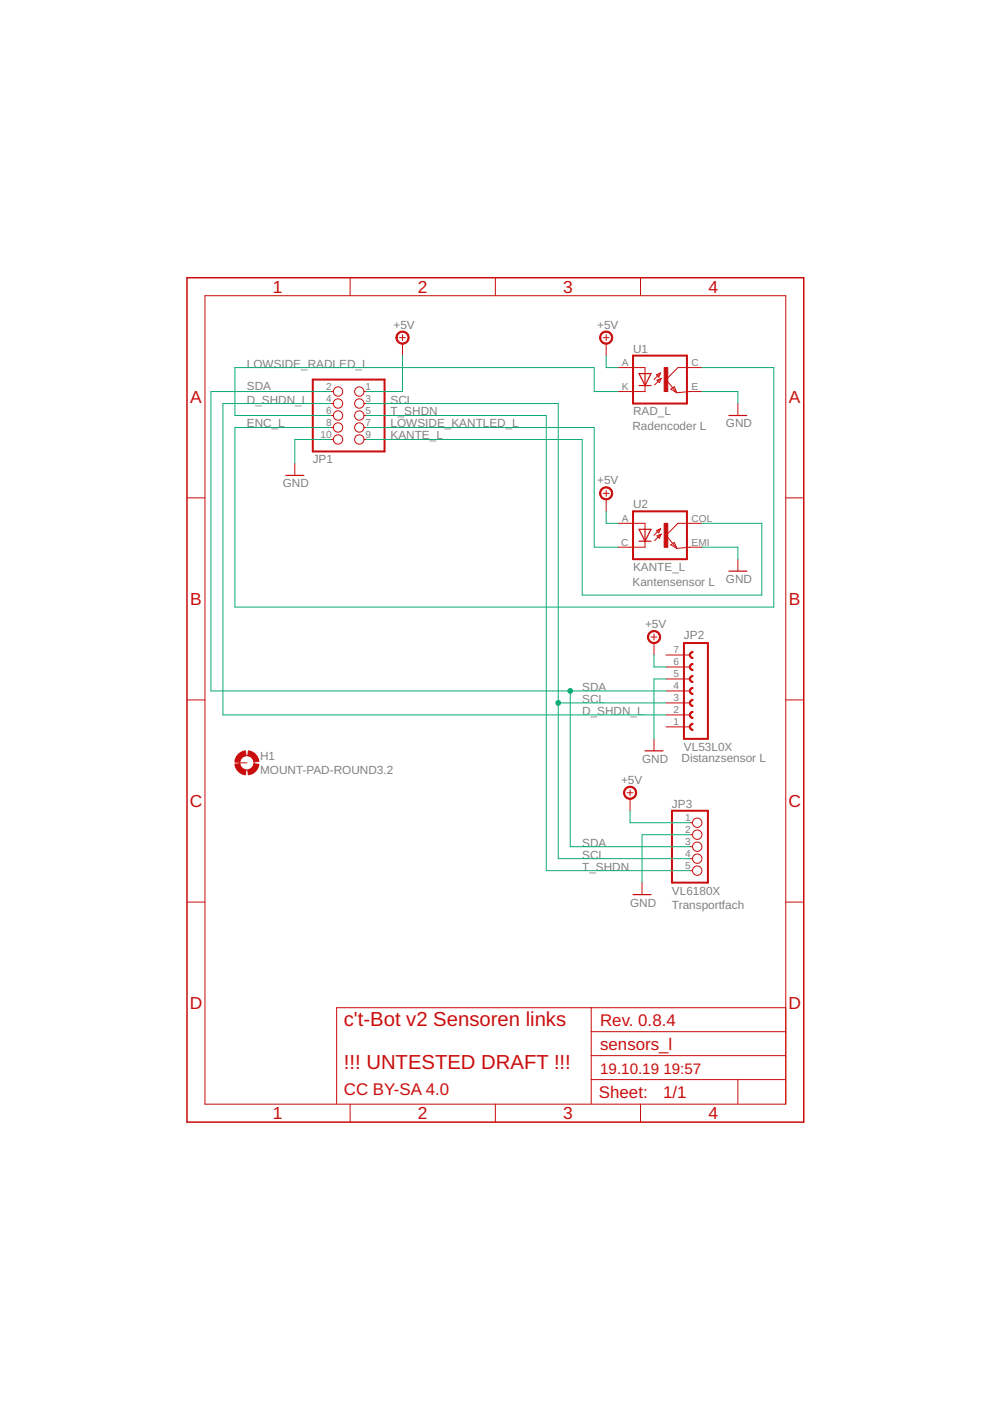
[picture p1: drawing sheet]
<?xml version="1.0" encoding="utf-8"?>
<!DOCTYPE eagle SYSTEM "eagle.dtd">
<eagle version="9.5.1">
<drawing>
<settings>
<setting alwaysvectorfont="no"/>
<setting verticaltext="up"/>
</settings>
<grid distance="0.1" unitdist="inch" unit="inch" style="lines" multiple="1" display="no" altdistance="0.01" altunitdist="inch" altunit="inch"/>
<schematic xreflabel="%F%N/%S.%C%R" xrefpart="/%S.%C%R">
<libraries>
<library name="frames">
<symbols>
<symbol name="A5P-LOC">
<wire x1="127" y1="3.937" x2="127" y2="9.017" width="0.1016" layer="94"/>
<wire x1="127" y1="9.017" x2="127" y2="14.097" width="0.1016" layer="94"/>
<wire x1="127" y1="14.097" x2="127" y2="19.177" width="0.1016" layer="94"/>
<wire x1="127" y1="19.177" x2="127" y2="24.257" width="0.1016" layer="94"/>
<wire x1="31.75" y1="3.937" x2="31.75" y2="24.257" width="0.1016" layer="94"/>
<wire x1="31.75" y1="24.257" x2="85.725" y2="24.257" width="0.1016" layer="94"/>
<wire x1="85.725" y1="24.257" x2="127" y2="24.257" width="0.1016" layer="94"/>
<wire x1="116.84" y1="3.937" x2="116.84" y2="9.017" width="0.1016" layer="94"/>
<wire x1="116.84" y1="9.017" x2="127" y2="9.017" width="0.1016" layer="94"/>
<wire x1="116.84" y1="9.017" x2="85.725" y2="9.017" width="0.1016" layer="94"/>
<wire x1="85.725" y1="9.017" x2="85.725" y2="3.937" width="0.1016" layer="94"/>
<wire x1="85.725" y1="9.017" x2="85.725" y2="14.097" width="0.1016" layer="94"/>
<wire x1="85.725" y1="14.097" x2="127" y2="14.097" width="0.1016" layer="94"/>
<wire x1="85.725" y1="14.097" x2="85.725" y2="19.177" width="0.1016" layer="94"/>
<wire x1="85.725" y1="19.177" x2="127" y2="19.177" width="0.1016" layer="94"/>
<wire x1="85.725" y1="19.177" x2="85.725" y2="24.257" width="0.1016" layer="94"/>
<text x="87.63" y="15.367" size="2.54" layer="94">&gt;DRAWING_NAME</text>
<text x="87.63" y="10.287" size="2.286" layer="94">&gt;LAST_DATE_TIME</text>
<text x="100.965" y="5.207" size="2.54" layer="94">&gt;SHEET</text>
<text x="87.376" y="5.08" size="2.54" layer="94">Sheet:</text>
<frame x1="0" y1="0" x2="130.81" y2="179.07" columns="4" rows="4" layer="94"/>
</symbol>
</symbols>
<devicesets>
<deviceset name="DINA5_P" prefix="FRAME" uservalue="yes">
<gates>
<gate name="G$1" symbol="A5P-LOC" x="0" y="0"/>
</gates>
<devices>
<device name="">
<technologies>
<technology name=""/>
</technologies>
</device>
</devices>
</deviceset>
</devicesets>
</library>
<library name="ct-bot">
<symbols>
<symbol name="OK1">
<wire x1="-2.413" y1="-1.143" x2="-1.016" y2="0.254" width="0.1524" layer="94"/>
<wire x1="-1.016" y1="0.254" x2="-1.905" y2="-0.127" width="0.1524" layer="94"/>
<wire x1="-1.905" y1="-0.127" x2="-1.397" y2="-0.635" width="0.1524" layer="94"/>
<wire x1="-1.397" y1="-0.635" x2="-1.016" y2="0.254" width="0.1524" layer="94"/>
<wire x1="-1.143" y1="1.397" x2="-2.032" y2="1.016" width="0.1524" layer="94"/>
<wire x1="-2.032" y1="1.016" x2="-1.524" y2="0.508" width="0.1524" layer="94"/>
<wire x1="-1.524" y1="0.508" x2="-1.143" y2="1.397" width="0.1524" layer="94"/>
<wire x1="-2.54" y1="0" x2="-1.143" y2="1.397" width="0.1524" layer="94"/>
<wire x1="-3.175" y1="1.27" x2="-4.445" y2="-1.27" width="0.254" layer="94"/>
<wire x1="-4.445" y1="-1.27" x2="-5.715" y2="1.27" width="0.254" layer="94"/>
<wire x1="-3.175" y1="-1.27" x2="-4.445" y2="-1.27" width="0.254" layer="94"/>
<wire x1="-4.445" y1="-1.27" x2="-5.715" y2="-1.27" width="0.254" layer="94"/>
<wire x1="-3.175" y1="1.27" x2="-4.445" y2="1.27" width="0.254" layer="94"/>
<wire x1="-4.445" y1="1.27" x2="-4.445" y2="-1.27" width="0.254" layer="94"/>
<wire x1="-4.445" y1="1.27" x2="-5.715" y2="1.27" width="0.254" layer="94"/>
<wire x1="-6.985" y1="5.08" x2="4.445" y2="5.08" width="0.4064" layer="94"/>
<wire x1="-6.985" y1="-5.08" x2="4.445" y2="-5.08" width="0.4064" layer="94"/>
<wire x1="-4.445" y1="2.54" x2="-4.445" y2="1.27" width="0.1524" layer="94"/>
<wire x1="-6.985" y1="5.08" x2="-6.985" y2="-5.08" width="0.4064" layer="94"/>
<wire x1="-4.445" y1="-1.27" x2="-4.445" y2="-2.54" width="0.1524" layer="94"/>
<wire x1="4.445" y1="5.08" x2="4.445" y2="-5.08" width="0.4064" layer="94"/>
<wire x1="-4.445" y1="2.54" x2="-7.62" y2="2.54" width="0.1524" layer="94"/>
<wire x1="-4.445" y1="-2.54" x2="-7.62" y2="-2.54" width="0.1524" layer="94"/>
<wire x1="2.54" y1="2.54" x2="0" y2="0" width="0.1524" layer="94"/>
<wire x1="0" y1="0" x2="2.286" y2="-2.794" width="0.1524" layer="94"/>
<wire x1="2.54" y1="2.54" x2="5.08" y2="2.54" width="0.1524" layer="94"/>
<wire x1="1.778" y1="-1.524" x2="2.286" y2="-2.794" width="0.1524" layer="94"/>
<wire x1="2.286" y1="-2.794" x2="5.08" y2="-2.54" width="0.1524" layer="94"/>
<wire x1="2.286" y1="-2.794" x2="1.016" y2="-2.032" width="0.1524" layer="94"/>
<wire x1="1.016" y1="-2.032" x2="1.778" y2="-1.524" width="0.1524" layer="94"/>
<text x="-6.985" y="5.715" size="1.778" layer="95">&gt;NAME</text>
<text x="-6.985" y="-7.62" size="1.778" layer="96">&gt;VALUE</text>
<rectangle x1="-0.381" y1="-2.54" x2="0.381" y2="2.54" layer="94"/>
<pin name="A" x="-10.16" y="2.54" visible="pad" length="short" direction="pas"/>
<pin name="C" x="-10.16" y="-2.54" visible="pad" length="short" direction="pas"/>
<pin name="EMI" x="7.62" y="-2.54" visible="pad" length="short" direction="pas" rot="R180"/>
<pin name="COL" x="7.62" y="2.54" visible="pad" length="short" direction="pas" rot="R180"/>
</symbol>
<symbol name="PINHD5">
<wire x1="-6.35" y1="-7.62" x2="1.27" y2="-7.62" width="0.4064" layer="94"/>
<wire x1="1.27" y1="-7.62" x2="1.27" y2="7.62" width="0.4064" layer="94"/>
<wire x1="1.27" y1="7.62" x2="-6.35" y2="7.62" width="0.4064" layer="94"/>
<wire x1="-6.35" y1="7.62" x2="-6.35" y2="-7.62" width="0.4064" layer="94"/>
<text x="-6.35" y="8.255" size="1.778" layer="95">&gt;NAME</text>
<text x="-6.35" y="-10.16" size="1.778" layer="96">&gt;VALUE</text>
<pin name="1" x="-2.54" y="5.08" visible="pad" length="short" direction="pas" function="dot"/>
<pin name="2" x="-2.54" y="2.54" visible="pad" length="short" direction="pas" function="dot"/>
<pin name="3" x="-2.54" y="0" visible="pad" length="short" direction="pas" function="dot"/>
<pin name="4" x="-2.54" y="-2.54" visible="pad" length="short" direction="pas" function="dot"/>
<pin name="5" x="-2.54" y="-5.08" visible="pad" length="short" direction="pas" function="dot"/>
</symbol>
<symbol name="FE07-1">
<wire x1="3.81" y1="-10.16" x2="-1.27" y2="-10.16" width="0.4064" layer="94"/>
<wire x1="1.905" y1="-1.905" x2="1.905" y2="-3.175" width="0.254" layer="94" curve="-180" cap="flat"/>
<wire x1="1.905" y1="-4.445" x2="1.905" y2="-5.715" width="0.254" layer="94" curve="-180" cap="flat"/>
<wire x1="1.905" y1="-6.985" x2="1.905" y2="-8.255" width="0.254" layer="94" curve="-180" cap="flat"/>
<wire x1="-1.27" y1="10.16" x2="-1.27" y2="-10.16" width="0.4064" layer="94"/>
<wire x1="3.81" y1="-10.16" x2="3.81" y2="10.16" width="0.4064" layer="94"/>
<wire x1="-1.27" y1="10.16" x2="3.81" y2="10.16" width="0.4064" layer="94"/>
<wire x1="1.905" y1="3.175" x2="1.905" y2="1.905" width="0.254" layer="94" curve="-180" cap="flat"/>
<wire x1="1.905" y1="0.635" x2="1.905" y2="-0.635" width="0.254" layer="94" curve="-180" cap="flat"/>
<wire x1="1.905" y1="5.715" x2="1.905" y2="4.445" width="0.254" layer="94" curve="-180" cap="flat"/>
<wire x1="1.905" y1="8.255" x2="1.905" y2="6.985" width="0.254" layer="94" curve="-180" cap="flat"/>
<text x="-1.27" y="-12.7" size="1.778" layer="96">&gt;VALUE</text>
<text x="-1.27" y="10.922" size="1.778" layer="95">&gt;NAME</text>
<pin name="1" x="7.62" y="-7.62" visible="pad" length="middle" direction="pas" swaplevel="1" rot="R180"/>
<pin name="2" x="7.62" y="-5.08" visible="pad" length="middle" direction="pas" swaplevel="1" rot="R180"/>
<pin name="3" x="7.62" y="-2.54" visible="pad" length="middle" direction="pas" swaplevel="1" rot="R180"/>
<pin name="4" x="7.62" y="0" visible="pad" length="middle" direction="pas" swaplevel="1" rot="R180"/>
<pin name="5" x="7.62" y="2.54" visible="pad" length="middle" direction="pas" swaplevel="1" rot="R180"/>
<pin name="6" x="7.62" y="5.08" visible="pad" length="middle" direction="pas" swaplevel="1" rot="R180"/>
<pin name="7" x="7.62" y="7.62" visible="pad" length="middle" direction="pas" swaplevel="1" rot="R180"/>
</symbol>
</symbols>
<devicesets>
<deviceset name="CNY70">
<gates>
<gate name="G$1" symbol="OK1" x="2.54" y="0"/>
</gates>
<devices>
<device name="DEF" package="4">
<connects>
<connect gate="G$1" pin="A" pad="A"/>
<connect gate="G$1" pin="C" pad="K"/>
<connect gate="G$1" pin="COL" pad="C"/>
<connect gate="G$1" pin="EMI" pad="E"/>
</connects>
<technologies>
<technology name=""/>
</technologies>
</device>
<device name="" package="EDGE">
<connects>
<connect gate="G$1" pin="A" pad="A"/>
<connect gate="G$1" pin="C" pad="C"/>
<connect gate="G$1" pin="COL" pad="COL"/>
<connect gate="G$1" pin="EMI" pad="EMI"/>
</connects>
<technologies>
<technology name=""/>
</technologies>
</device>
</devices>
</deviceset>
<deviceset name="PINHD-1X5" prefix="JP" uservalue="yes">
<gates>
<gate name="A" symbol="PINHD5" x="0" y="0"/>
</gates>
<devices>
<device name="" package="1X05">
<connects>
<connect gate="A" pin="1" pad="1"/>
<connect gate="A" pin="2" pad="2"/>
<connect gate="A" pin="3" pad="3"/>
<connect gate="A" pin="4" pad="4"/>
<connect gate="A" pin="5" pad="5"/>
</connects>
<technologies>
<technology name=""/>
</technologies>
</device>
<device name="M" package="1X05M">
<connects>
<connect gate="A" pin="1" pad="1"/>
<connect gate="A" pin="2" pad="2"/>
<connect gate="A" pin="3" pad="3"/>
<connect gate="A" pin="4" pad="4"/>
<connect gate="A" pin="5" pad="5"/>
</connects>
<technologies>
<technology name=""/>
</technologies>
</device>
</devices>
</deviceset>
<deviceset name="FE07W" prefix="SV" uservalue="yes">
<gates>
<gate name="G$1" symbol="FE07-1" x="0" y="0"/>
</gates>
<devices>
<device name="" package="FE07W">
<connects>
<connect gate="G$1" pin="1" pad="1"/>
<connect gate="G$1" pin="2" pad="2"/>
<connect gate="G$1" pin="3" pad="3"/>
<connect gate="G$1" pin="4" pad="4"/>
<connect gate="G$1" pin="5" pad="5"/>
<connect gate="G$1" pin="6" pad="6"/>
<connect gate="G$1" pin="7" pad="7"/>
</connects>
<package3dinstances>
<package3dinstance package3d_urn="urn:adsk.eagle:package:8200/1"/>
</package3dinstances>
<technologies>
<technology name="">
<attribute name="MF" value="" constant="no"/>
<attribute name="MPN" value="" constant="no"/>
<attribute name="OC_FARNELL" value="unknown" constant="no"/>
<attribute name="OC_NEWARK" value="unknown" constant="no"/>
<attribute name="POPULARITY" value="0" constant="no"/>
</technology>
</technologies>
</device>
</devices>
</deviceset>
</devicesets>
</library>
<library name="supply1">
<symbols>
<symbol name="GND">
<wire x1="-1.905" y1="0" x2="1.905" y2="0" width="0.254" layer="94"/>
<text x="-2.54" y="-2.54" size="1.778" layer="96">&gt;VALUE</text>
<pin name="GND" x="0" y="2.54" visible="off" length="short" direction="sup" rot="R270"/>
</symbol>
</symbols>
<devicesets>
<deviceset name="GND" prefix="GND">
<gates>
<gate name="1" symbol="GND" x="0" y="0"/>
</gates>
<devices>
<device name="">
<technologies>
<technology name=""/>
</technologies>
</device>
</devices>
</deviceset>
</devicesets>
</library>
<library name="supply2">
<symbols>
<symbol name="+05V">
<wire x1="-0.635" y1="1.27" x2="0.635" y2="1.27" width="0.1524" layer="94"/>
<wire x1="0" y1="0.635" x2="0" y2="1.905" width="0.1524" layer="94"/>
<circle x="0" y="1.27" radius="1.27" width="0.254" layer="94"/>
<text x="-1.905" y="3.175" size="1.778" layer="96">&gt;VALUE</text>
<pin name="+5V" x="0" y="-2.54" visible="off" length="short" direction="sup" rot="R90"/>
</symbol>
</symbols>
<devicesets>
<deviceset name="+5V" prefix="SUPPLY">
<gates>
<gate name="+5V" symbol="+05V" x="0" y="0"/>
</gates>
<devices>
<device name="">
<technologies>
<technology name=""/>
</technologies>
</device>
</devices>
</deviceset>
</devicesets>
</library>
<library name="pinhead">
<symbols>
<symbol name="PINH2X5">
<wire x1="-6.35" y1="-7.62" x2="8.89" y2="-7.62" width="0.4064" layer="94"/>
<wire x1="8.89" y1="-7.62" x2="8.89" y2="7.62" width="0.4064" layer="94"/>
<wire x1="8.89" y1="7.62" x2="-6.35" y2="7.62" width="0.4064" layer="94"/>
<wire x1="-6.35" y1="7.62" x2="-6.35" y2="-7.62" width="0.4064" layer="94"/>
<text x="-6.35" y="8.255" size="1.778" layer="95">&gt;NAME</text>
<text x="-6.35" y="-10.16" size="1.778" layer="96">&gt;VALUE</text>
<pin name="1" x="-2.54" y="5.08" visible="pad" length="short" direction="pas" function="dot"/>
<pin name="2" x="5.08" y="5.08" visible="pad" length="short" direction="pas" function="dot" rot="R180"/>
<pin name="3" x="-2.54" y="2.54" visible="pad" length="short" direction="pas" function="dot"/>
<pin name="4" x="5.08" y="2.54" visible="pad" length="short" direction="pas" function="dot" rot="R180"/>
<pin name="5" x="-2.54" y="0" visible="pad" length="short" direction="pas" function="dot"/>
<pin name="6" x="5.08" y="0" visible="pad" length="short" direction="pas" function="dot" rot="R180"/>
<pin name="7" x="-2.54" y="-2.54" visible="pad" length="short" direction="pas" function="dot"/>
<pin name="8" x="5.08" y="-2.54" visible="pad" length="short" direction="pas" function="dot" rot="R180"/>
<pin name="9" x="-2.54" y="-5.08" visible="pad" length="short" direction="pas" function="dot"/>
<pin name="10" x="5.08" y="-5.08" visible="pad" length="short" direction="pas" function="dot" rot="R180"/>
</symbol>
</symbols>
<devicesets>
<deviceset name="PINHD-2X5" prefix="JP" uservalue="yes">
<gates>
<gate name="A" symbol="PINH2X5" x="0" y="0"/>
</gates>
<devices>
<device name="" package="2X05">
<connects>
<connect gate="A" pin="1" pad="1"/>
<connect gate="A" pin="10" pad="10"/>
<connect gate="A" pin="2" pad="2"/>
<connect gate="A" pin="3" pad="3"/>
<connect gate="A" pin="4" pad="4"/>
<connect gate="A" pin="5" pad="5"/>
<connect gate="A" pin="6" pad="6"/>
<connect gate="A" pin="7" pad="7"/>
<connect gate="A" pin="8" pad="8"/>
<connect gate="A" pin="9" pad="9"/>
</connects>
<package3dinstances>
<package3dinstance package3d_urn="urn:adsk.eagle:package:22470/2"/>
</package3dinstances>
<technologies>
<technology name="">
<attribute name="POPULARITY" value="35" constant="no"/>
</technology>
</technologies>
</device>
<device name="/90" package="2X05/90">
<connects>
<connect gate="A" pin="1" pad="1"/>
<connect gate="A" pin="10" pad="10"/>
<connect gate="A" pin="2" pad="2"/>
<connect gate="A" pin="3" pad="3"/>
<connect gate="A" pin="4" pad="4"/>
<connect gate="A" pin="5" pad="5"/>
<connect gate="A" pin="6" pad="6"/>
<connect gate="A" pin="7" pad="7"/>
<connect gate="A" pin="8" pad="8"/>
<connect gate="A" pin="9" pad="9"/>
</connects>
<package3dinstances>
<package3dinstance package3d_urn="urn:adsk.eagle:package:22471/2"/>
</package3dinstances>
<technologies>
<technology name="">
<attribute name="POPULARITY" value="0" constant="no"/>
</technology>
</technologies>
</device>
</devices>
</deviceset>
</devicesets>
</library>
<library name="holes">
<symbols>
<symbol name="MOUNT-PAD">
<wire x1="0.254" y1="2.032" x2="2.032" y2="0.254" width="1.016" layer="94" curve="-75.749967" cap="flat"/>
<wire x1="-2.032" y1="0.254" x2="-0.254" y2="2.032" width="1.016" layer="94" curve="-75.749967" cap="flat"/>
<wire x1="-2.032" y1="-0.254" x2="-0.254" y2="-2.032" width="1.016" layer="94" curve="75.749967" cap="flat"/>
<wire x1="0.254" y1="-2.032" x2="2.032" y2="-0.254" width="1.016" layer="94" curve="75.749967" cap="flat"/>
<circle x="0" y="0" radius="1.524" width="0.0508" layer="94"/>
<text x="2.794" y="0.5842" size="1.778" layer="95">&gt;NAME</text>
<text x="2.794" y="-2.4638" size="1.778" layer="96">&gt;VALUE</text>
<pin name="MOUNT" x="-2.54" y="0" visible="off" length="short" direction="pas"/>
</symbol>
</symbols>
<devicesets>
<deviceset name="MOUNT-PAD-ROUND" prefix="H">
<gates>
<gate name="G$1" symbol="MOUNT-PAD" x="0" y="0"/>
</gates>
<devices>
<device name="2.8" package="2,8-PAD">
<connects>
<connect gate="G$1" pin="MOUNT" pad="B2,8"/>
</connects>
<package3dinstances>
<package3dinstance package3d_urn="urn:adsk.eagle:package:14281/1"/>
</package3dinstances>
<technologies>
<technology name="">
<attribute name="POPULARITY" value="6" constant="no"/>
</technology>
</technologies>
</device>
<device name="3.0" package="3,0-PAD">
<connects>
<connect gate="G$1" pin="MOUNT" pad="B3,0"/>
</connects>
<package3dinstances>
<package3dinstance package3d_urn="urn:adsk.eagle:package:14280/1"/>
</package3dinstances>
<technologies>
<technology name="">
<attribute name="POPULARITY" value="17" constant="no"/>
</technology>
</technologies>
</device>
<device name="3.2" package="3,2-PAD">
<connects>
<connect gate="G$1" pin="MOUNT" pad="B3,2"/>
</connects>
<package3dinstances>
<package3dinstance package3d_urn="urn:adsk.eagle:package:14282/1"/>
</package3dinstances>
<technologies>
<technology name="">
<attribute name="POPULARITY" value="4" constant="no"/>
</technology>
</technologies>
</device>
<device name="3.3" package="3,3-PAD">
<connects>
<connect gate="G$1" pin="MOUNT" pad="B3,3"/>
</connects>
<package3dinstances>
<package3dinstance package3d_urn="urn:adsk.eagle:package:14283/1"/>
</package3dinstances>
<technologies>
<technology name="">
<attribute name="POPULARITY" value="1" constant="no"/>
</technology>
</technologies>
</device>
<device name="3.6" package="3,6-PAD">
<connects>
<connect gate="G$1" pin="MOUNT" pad="B3,6"/>
</connects>
<package3dinstances>
<package3dinstance package3d_urn="urn:adsk.eagle:package:14284/1"/>
</package3dinstances>
<technologies>
<technology name="">
<attribute name="POPULARITY" value="0" constant="no"/>
</technology>
</technologies>
</device>
<device name="4.1" package="4,1-PAD">
<connects>
<connect gate="G$1" pin="MOUNT" pad="B4,1"/>
</connects>
<package3dinstances>
<package3dinstance package3d_urn="urn:adsk.eagle:package:14285/1"/>
</package3dinstances>
<technologies>
<technology name="">
<attribute name="POPULARITY" value="0" constant="no"/>
</technology>
</technologies>
</device>
<device name="4.3" package="4,3-PAD">
<connects>
<connect gate="G$1" pin="MOUNT" pad="B4,3"/>
</connects>
<package3dinstances>
<package3dinstance package3d_urn="urn:adsk.eagle:package:14286/1"/>
</package3dinstances>
<technologies>
<technology name="">
<attribute name="POPULARITY" value="0" constant="no"/>
</technology>
</technologies>
</device>
<device name="4.5" package="4,5-PAD">
<connects>
<connect gate="G$1" pin="MOUNT" pad="B4,5"/>
</connects>
<package3dinstances>
<package3dinstance package3d_urn="urn:adsk.eagle:package:14287/1"/>
</package3dinstances>
<technologies>
<technology name="">
<attribute name="POPULARITY" value="0" constant="no"/>
</technology>
</technologies>
</device>
<device name="5.0" package="5,0-PAD">
<connects>
<connect gate="G$1" pin="MOUNT" pad="B5"/>
</connects>
<package3dinstances>
<package3dinstance package3d_urn="urn:adsk.eagle:package:14288/1"/>
</package3dinstances>
<technologies>
<technology name="">
<attribute name="POPULARITY" value="0" constant="no"/>
</technology>
</technologies>
</device>
<device name="5.5" package="5,5-PAD">
<connects>
<connect gate="G$1" pin="MOUNT" pad="B5,5"/>
</connects>
<package3dinstances>
<package3dinstance package3d_urn="urn:adsk.eagle:package:14291/1"/>
</package3dinstances>
<technologies>
<technology name="">
<attribute name="POPULARITY" value="0" constant="no"/>
</technology>
</technologies>
</device>
</devices>
</deviceset>
</devicesets>
</library>
</libraries>
<attributes>
</attributes>
<variantdefs>
</variantdefs>
<classes>
<class number="0" name="default" width="0" drill="0">
</class>
</classes>
<parts>
<part name="U1" library="ct-bot" deviceset="CNY70" device="DEF" value="RAD_L"/>
<part name="U2" library="ct-bot" deviceset="CNY70" device="" value="KANTE_L"/>
<part name="JP1" library="pinhead" deviceset="PINHD-2X5" device="" package3d_urn="urn:adsk.eagle:package:22470/2"/>
<part name="FRAME1" library="frames" deviceset="DINA5_P" device=""/>
<part name="GND1" library="supply1" deviceset="GND" device=""/>
<part name="GND2" library="supply1" deviceset="GND" device=""/>
<part name="GND3" library="supply1" deviceset="GND" device=""/>
<part name="GND4" library="supply1" deviceset="GND" device=""/>
<part name="GND5" library="supply1" deviceset="GND" device=""/>
<part name="SUPPLY1" library="supply2" deviceset="+5V" device=""/>
<part name="SUPPLY2" library="supply2" deviceset="+5V" device=""/>
<part name="SUPPLY3" library="supply2" deviceset="+5V" device=""/>
<part name="SUPPLY4" library="supply2" deviceset="+5V" device=""/>
<part name="SUPPLY5" library="supply2" deviceset="+5V" device=""/>
<part name="H1" library="holes" deviceset="MOUNT-PAD-ROUND" device="3.2" package3d_urn="urn:adsk.eagle:package:14282/1"/>
<part name="JP3" library="ct-bot" deviceset="PINHD-1X5" device="" value="VL6180X"/>
<part name="JP2" library="ct-bot" deviceset="FE07W" device="" package3d_urn="urn:adsk.eagle:package:8200/1" value="VL53L0X"/>
</parts>
<sheets>
<sheet>
<plain>
<text x="33.274" y="11.176" size="3.048" layer="94">c't-Bot v2 Sensoren links

!!! UNTESTED DRAFT !!!</text>
<text x="87.63" y="20.32" size="2.54" layer="94">Rev. 0.8.4</text>
<text x="33.274" y="5.842" size="2.54" layer="94">CC BY-SA 4.0</text>
<text x="94.488" y="146.812" size="1.778" layer="97">Radencoder L</text>
<text x="94.488" y="113.792" size="1.778" layer="97">Kantensensor L</text>
<text x="104.902" y="76.454" size="1.778" layer="97">Distanzsensor L</text>
<text x="102.87" y="45.212" size="1.778" layer="97">Transportfach</text>
</plain>
<instances>
<instance part="U1" gate="G$1" x="101.6" y="157.48" smashed="yes">
<attribute name="NAME" x="94.615" y="163.195" size="1.778" layer="95"/>
<attribute name="VALUE" x="94.615" y="149.86" size="1.778" layer="96"/>
</instance>
<instance part="U2" gate="G$1" x="101.6" y="124.46" smashed="yes">
<attribute name="NAME" x="94.615" y="130.175" size="1.778" layer="95"/>
<attribute name="VALUE" x="94.615" y="116.84" size="1.778" layer="96"/>
</instance>
<instance part="JP1" gate="A" x="35.56" y="149.86" smashed="yes" rot="MR0">
<attribute name="NAME" x="26.67" y="141.605" size="1.778" layer="95" rot="MR180"/>
<attribute name="VALUE" x="41.91" y="139.7" size="1.778" layer="96" rot="MR0"/>
</instance>
<instance part="FRAME1" gate="G$1" x="0" y="0" smashed="yes">
<attribute name="DRAWING_NAME" x="87.63" y="15.367" size="2.54" layer="94"/>
<attribute name="LAST_DATE_TIME" x="87.63" y="10.287" size="2.286" layer="94"/>
<attribute name="SHEET" x="100.965" y="5.207" size="2.54" layer="94"/>
</instance>
<instance part="GND1" gate="1" x="22.86" y="137.16" smashed="yes">
<attribute name="VALUE" x="20.32" y="134.62" size="1.778" layer="96"/>
</instance>
<instance part="GND2" gate="1" x="116.84" y="116.84" smashed="yes">
<attribute name="VALUE" x="114.3" y="114.3" size="1.778" layer="96"/>
</instance>
<instance part="GND3" gate="1" x="116.84" y="149.86" smashed="yes">
<attribute name="VALUE" x="114.3" y="147.32" size="1.778" layer="96"/>
</instance>
<instance part="GND4" gate="1" x="99.06" y="78.74" smashed="yes">
<attribute name="VALUE" x="96.52" y="76.2" size="1.778" layer="96"/>
</instance>
<instance part="GND5" gate="1" x="96.52" y="48.26" smashed="yes">
<attribute name="VALUE" x="93.98" y="45.72" size="1.778" layer="96"/>
</instance>
<instance part="SUPPLY1" gate="+5V" x="45.72" y="165.1" smashed="yes">
<attribute name="VALUE" x="43.815" y="168.275" size="1.778" layer="96"/>
</instance>
<instance part="SUPPLY2" gate="+5V" x="88.9" y="165.1" smashed="yes">
<attribute name="VALUE" x="86.995" y="168.275" size="1.778" layer="96"/>
</instance>
<instance part="SUPPLY3" gate="+5V" x="88.9" y="132.08" smashed="yes">
<attribute name="VALUE" x="86.995" y="135.255" size="1.778" layer="96"/>
</instance>
<instance part="SUPPLY4" gate="+5V" x="99.06" y="101.6" smashed="yes">
<attribute name="VALUE" x="97.155" y="104.775" size="1.778" layer="96"/>
</instance>
<instance part="SUPPLY5" gate="+5V" x="93.98" y="68.58" smashed="yes">
<attribute name="VALUE" x="92.075" y="71.755" size="1.778" layer="96"/>
</instance>
<instance part="H1" gate="G$1" x="12.7" y="76.2" smashed="yes">
<attribute name="NAME" x="15.494" y="76.7842" size="1.778" layer="95"/>
<attribute name="VALUE" x="15.494" y="73.7362" size="1.778" layer="96"/>
</instance>
<instance part="JP3" gate="A" x="109.22" y="58.42" smashed="yes">
<attribute name="NAME" x="102.87" y="66.675" size="1.778" layer="95"/>
<attribute name="VALUE" x="102.87" y="48.26" size="1.778" layer="96"/>
</instance>
<instance part="JP2" gate="G$1" x="109.22" y="91.44" smashed="yes" rot="MR0">
<attribute name="VALUE" x="105.41" y="80.518" size="1.778" layer="96" rot="MR180"/>
<attribute name="NAME" x="105.41" y="104.14" size="1.778" layer="95" rot="MR180"/>
</instance>
</instances>
<busses>
</busses>
<nets>
<net name="SDA" class="0">
<segment>
<pinref part="JP1" gate="A" pin="2"/>
<wire x1="81.28" y1="91.44" x2="5.08" y2="91.44" width="0.1524" layer="91"/>
<wire x1="5.08" y1="91.44" x2="5.08" y2="154.94" width="0.1524" layer="91"/>
<wire x1="5.08" y1="154.94" x2="30.48" y2="154.94" width="0.1524" layer="91"/>
<junction x="81.28" y="91.44"/>
<label x="12.7" y="155.194" size="1.778" layer="95"/>
<label x="83.82" y="91.44" size="1.778" layer="95"/>
<wire x1="81.28" y1="58.42" x2="81.28" y2="91.44" width="0.1524" layer="91"/>
<wire x1="81.28" y1="91.44" x2="101.6" y2="91.44" width="0.1524" layer="91"/>
<pinref part="JP3" gate="A" pin="3"/>
<wire x1="106.68" y1="58.42" x2="81.28" y2="58.42" width="0.1524" layer="91"/>
<label x="83.82" y="58.42" size="1.778" layer="95"/>
<pinref part="JP2" gate="G$1" pin="4"/>
</segment>
</net>
<net name="SCL" class="0">
<segment>
<pinref part="JP1" gate="A" pin="3"/>
<wire x1="78.74" y1="88.9" x2="78.74" y2="152.4" width="0.1524" layer="91"/>
<wire x1="78.74" y1="152.4" x2="38.1" y2="152.4" width="0.1524" layer="91"/>
<junction x="78.74" y="88.9"/>
<label x="43.18" y="152.4" size="1.778" layer="95"/>
<label x="83.82" y="88.9" size="1.778" layer="95"/>
<wire x1="101.6" y1="88.9" x2="78.74" y2="88.9" width="0.1524" layer="91"/>
<pinref part="JP3" gate="A" pin="4"/>
<wire x1="106.68" y1="55.88" x2="78.74" y2="55.88" width="0.1524" layer="91"/>
<wire x1="78.74" y1="55.88" x2="78.74" y2="88.9" width="0.1524" layer="91"/>
<label x="83.82" y="55.88" size="1.778" layer="95"/>
<pinref part="JP2" gate="G$1" pin="3"/>
</segment>
</net>
<net name="D_SHDN_L" class="0">
<segment>
<pinref part="JP1" gate="A" pin="4"/>
<wire x1="7.62" y1="86.36" x2="7.62" y2="152.4" width="0.1524" layer="91"/>
<wire x1="7.62" y1="152.4" x2="30.48" y2="152.4" width="0.1524" layer="91"/>
<label x="12.7" y="152.4" size="1.778" layer="95"/>
<label x="83.82" y="86.36" size="1.778" layer="95"/>
<wire x1="101.6" y1="86.36" x2="7.62" y2="86.36" width="0.1524" layer="91"/>
<pinref part="JP2" gate="G$1" pin="2"/>
</segment>
</net>
<net name="T_SHDN" class="0">
<segment>
<pinref part="JP1" gate="A" pin="5"/>
<wire x1="76.2" y1="53.34" x2="76.2" y2="149.86" width="0.1524" layer="91"/>
<wire x1="76.2" y1="149.86" x2="38.1" y2="149.86" width="0.1524" layer="91"/>
<label x="43.18" y="149.86" size="1.778" layer="95"/>
<pinref part="JP3" gate="A" pin="5"/>
<wire x1="106.68" y1="53.34" x2="76.2" y2="53.34" width="0.1524" layer="91"/>
<label x="83.82" y="53.34" size="1.778" layer="95"/>
</segment>
</net>
<net name="LOWSIDE_RADLED_L" class="0">
<segment>
<pinref part="U1" gate="G$1" pin="C"/>
<pinref part="JP1" gate="A" pin="6"/>
<wire x1="91.44" y1="154.94" x2="86.36" y2="154.94" width="0.1524" layer="91"/>
<wire x1="86.36" y1="154.94" x2="86.36" y2="160.02" width="0.1524" layer="91"/>
<wire x1="86.36" y1="160.02" x2="10.16" y2="160.02" width="0.1524" layer="91"/>
<wire x1="10.16" y1="160.02" x2="10.16" y2="149.86" width="0.1524" layer="91"/>
<wire x1="10.16" y1="149.86" x2="30.48" y2="149.86" width="0.1524" layer="91"/>
<label x="12.7" y="160.02" size="1.778" layer="95"/>
</segment>
</net>
<net name="ENC_L" class="0">
<segment>
<pinref part="U1" gate="G$1" pin="COL"/>
<wire x1="109.22" y1="160.02" x2="124.46" y2="160.02" width="0.1524" layer="91"/>
<wire x1="124.46" y1="160.02" x2="124.46" y2="109.22" width="0.1524" layer="91"/>
<pinref part="JP1" gate="A" pin="8"/>
<wire x1="124.46" y1="109.22" x2="10.16" y2="109.22" width="0.1524" layer="91"/>
<wire x1="10.16" y1="109.22" x2="10.16" y2="147.32" width="0.1524" layer="91"/>
<wire x1="10.16" y1="147.32" x2="30.48" y2="147.32" width="0.1524" layer="91"/>
<label x="12.7" y="147.32" size="1.778" layer="95"/>
</segment>
</net>
<net name="KANTE_L" class="0">
<segment>
<pinref part="U2" gate="G$1" pin="COL"/>
<wire x1="109.22" y1="127" x2="121.92" y2="127" width="0.1524" layer="91"/>
<wire x1="121.92" y1="127" x2="121.92" y2="111.76" width="0.1524" layer="91"/>
<pinref part="JP1" gate="A" pin="9"/>
<wire x1="121.92" y1="111.76" x2="83.82" y2="111.76" width="0.1524" layer="91"/>
<wire x1="83.82" y1="111.76" x2="83.82" y2="144.78" width="0.1524" layer="91"/>
<wire x1="83.82" y1="144.78" x2="38.1" y2="144.78" width="0.1524" layer="91"/>
<label x="43.18" y="144.78" size="1.778" layer="95"/>
</segment>
</net>
<net name="LOWSIDE_KANTLED_L" class="0">
<segment>
<pinref part="U2" gate="G$1" pin="C"/>
<wire x1="91.44" y1="121.92" x2="86.36" y2="121.92" width="0.1524" layer="91"/>
<wire x1="86.36" y1="121.92" x2="86.36" y2="147.32" width="0.1524" layer="91"/>
<pinref part="JP1" gate="A" pin="7"/>
<wire x1="38.1" y1="147.32" x2="86.36" y2="147.32" width="0.1524" layer="91"/>
<label x="43.18" y="147.32" size="1.778" layer="95"/>
</segment>
</net>
<net name="GND" class="0">
<segment>
<pinref part="U1" gate="G$1" pin="EMI"/>
<pinref part="GND3" gate="1" pin="GND"/>
<wire x1="116.84" y1="152.4" x2="116.84" y2="154.94" width="0.1524" layer="91"/>
<wire x1="116.84" y1="154.94" x2="109.22" y2="154.94" width="0.1524" layer="91"/>
</segment>
<segment>
<pinref part="GND2" gate="1" pin="GND"/>
<wire x1="116.84" y1="121.92" x2="116.84" y2="119.38" width="0.1524" layer="91"/>
<pinref part="U2" gate="G$1" pin="EMI"/>
<wire x1="109.22" y1="121.92" x2="116.84" y2="121.92" width="0.1524" layer="91"/>
</segment>
<segment>
<pinref part="JP1" gate="A" pin="10"/>
<pinref part="GND1" gate="1" pin="GND"/>
<wire x1="22.86" y1="144.78" x2="22.86" y2="139.7" width="0.1524" layer="91"/>
<wire x1="22.86" y1="144.78" x2="30.48" y2="144.78" width="0.1524" layer="91"/>
</segment>
<segment>
<pinref part="GND4" gate="1" pin="GND"/>
<wire x1="99.06" y1="81.28" x2="99.06" y2="93.98" width="0.1524" layer="91"/>
<pinref part="JP2" gate="G$1" pin="5"/>
<wire x1="101.6" y1="93.98" x2="99.06" y2="93.98" width="0.1524" layer="91"/>
</segment>
<segment>
<pinref part="GND5" gate="1" pin="GND"/>
<pinref part="JP3" gate="A" pin="2"/>
<wire x1="106.68" y1="60.96" x2="96.52" y2="60.96" width="0.1524" layer="91"/>
<wire x1="96.52" y1="60.96" x2="96.52" y2="50.8" width="0.1524" layer="91"/>
</segment>
</net>
<net name="+5V" class="0">
<segment>
<pinref part="SUPPLY2" gate="+5V" pin="+5V"/>
<pinref part="U1" gate="G$1" pin="A"/>
<wire x1="88.9" y1="160.02" x2="91.44" y2="160.02" width="0.1524" layer="91"/>
<wire x1="88.9" y1="160.02" x2="88.9" y2="162.56" width="0.1524" layer="91"/>
</segment>
<segment>
<pinref part="SUPPLY1" gate="+5V" pin="+5V"/>
<wire x1="45.72" y1="162.56" x2="45.72" y2="154.94" width="0.1524" layer="91"/>
<pinref part="JP1" gate="A" pin="1"/>
<wire x1="38.1" y1="154.94" x2="45.72" y2="154.94" width="0.1524" layer="91"/>
</segment>
<segment>
<pinref part="SUPPLY3" gate="+5V" pin="+5V"/>
<pinref part="U2" gate="G$1" pin="A"/>
<wire x1="91.44" y1="127" x2="88.9" y2="127" width="0.1524" layer="91"/>
<wire x1="88.9" y1="127" x2="88.9" y2="129.54" width="0.1524" layer="91"/>
</segment>
<segment>
<pinref part="SUPPLY4" gate="+5V" pin="+5V"/>
<wire x1="99.06" y1="96.52" x2="99.06" y2="99.06" width="0.1524" layer="91"/>
<pinref part="JP2" gate="G$1" pin="6"/>
<wire x1="101.6" y1="96.52" x2="99.06" y2="96.52" width="0.1524" layer="91"/>
</segment>
<segment>
<pinref part="SUPPLY5" gate="+5V" pin="+5V"/>
<pinref part="JP3" gate="A" pin="1"/>
<wire x1="106.68" y1="63.5" x2="93.98" y2="63.5" width="0.1524" layer="91"/>
<wire x1="93.98" y1="63.5" x2="93.98" y2="66.04" width="0.1524" layer="91"/>
</segment>
</net>
</nets>
</sheet>
</sheets>
<errors>
<approved hash="101,1,10.16,76.2,H1,MOUNT,,,,"/>
<approved hash="113,1,34.2477,148.364,JP1,,,,,"/>
<approved hash="113,1,65.301,89.431,FRAME1,,,,,"/>
</errors>
</schematic>
</drawing>
<compatibility>
<note version="6.3" minversion="6.2.2" severity="warning">
Since Version 6.2.2 text objects can contain more than one line,
which will not be processed correctly with this version.
</note>
<note version="8.2" severity="warning">
Since Version 8.2, EAGLE supports online libraries. The ids
of those online libraries will not be understood (or retained)
with this version.
</note>
<note version="8.3" severity="warning">
Since Version 8.3, EAGLE supports URNs for individual library
assets (packages, symbols, and devices). The URNs of those assets
will not be understood (or retained) with this version.
</note>
<note version="8.3" severity="warning">
Since Version 8.3, EAGLE supports the association of 3D packages
with devices in libraries, schematics, and board files. Those 3D
packages will not be understood (or retained) with this version.
</note>
</compatibility>
</eagle>
